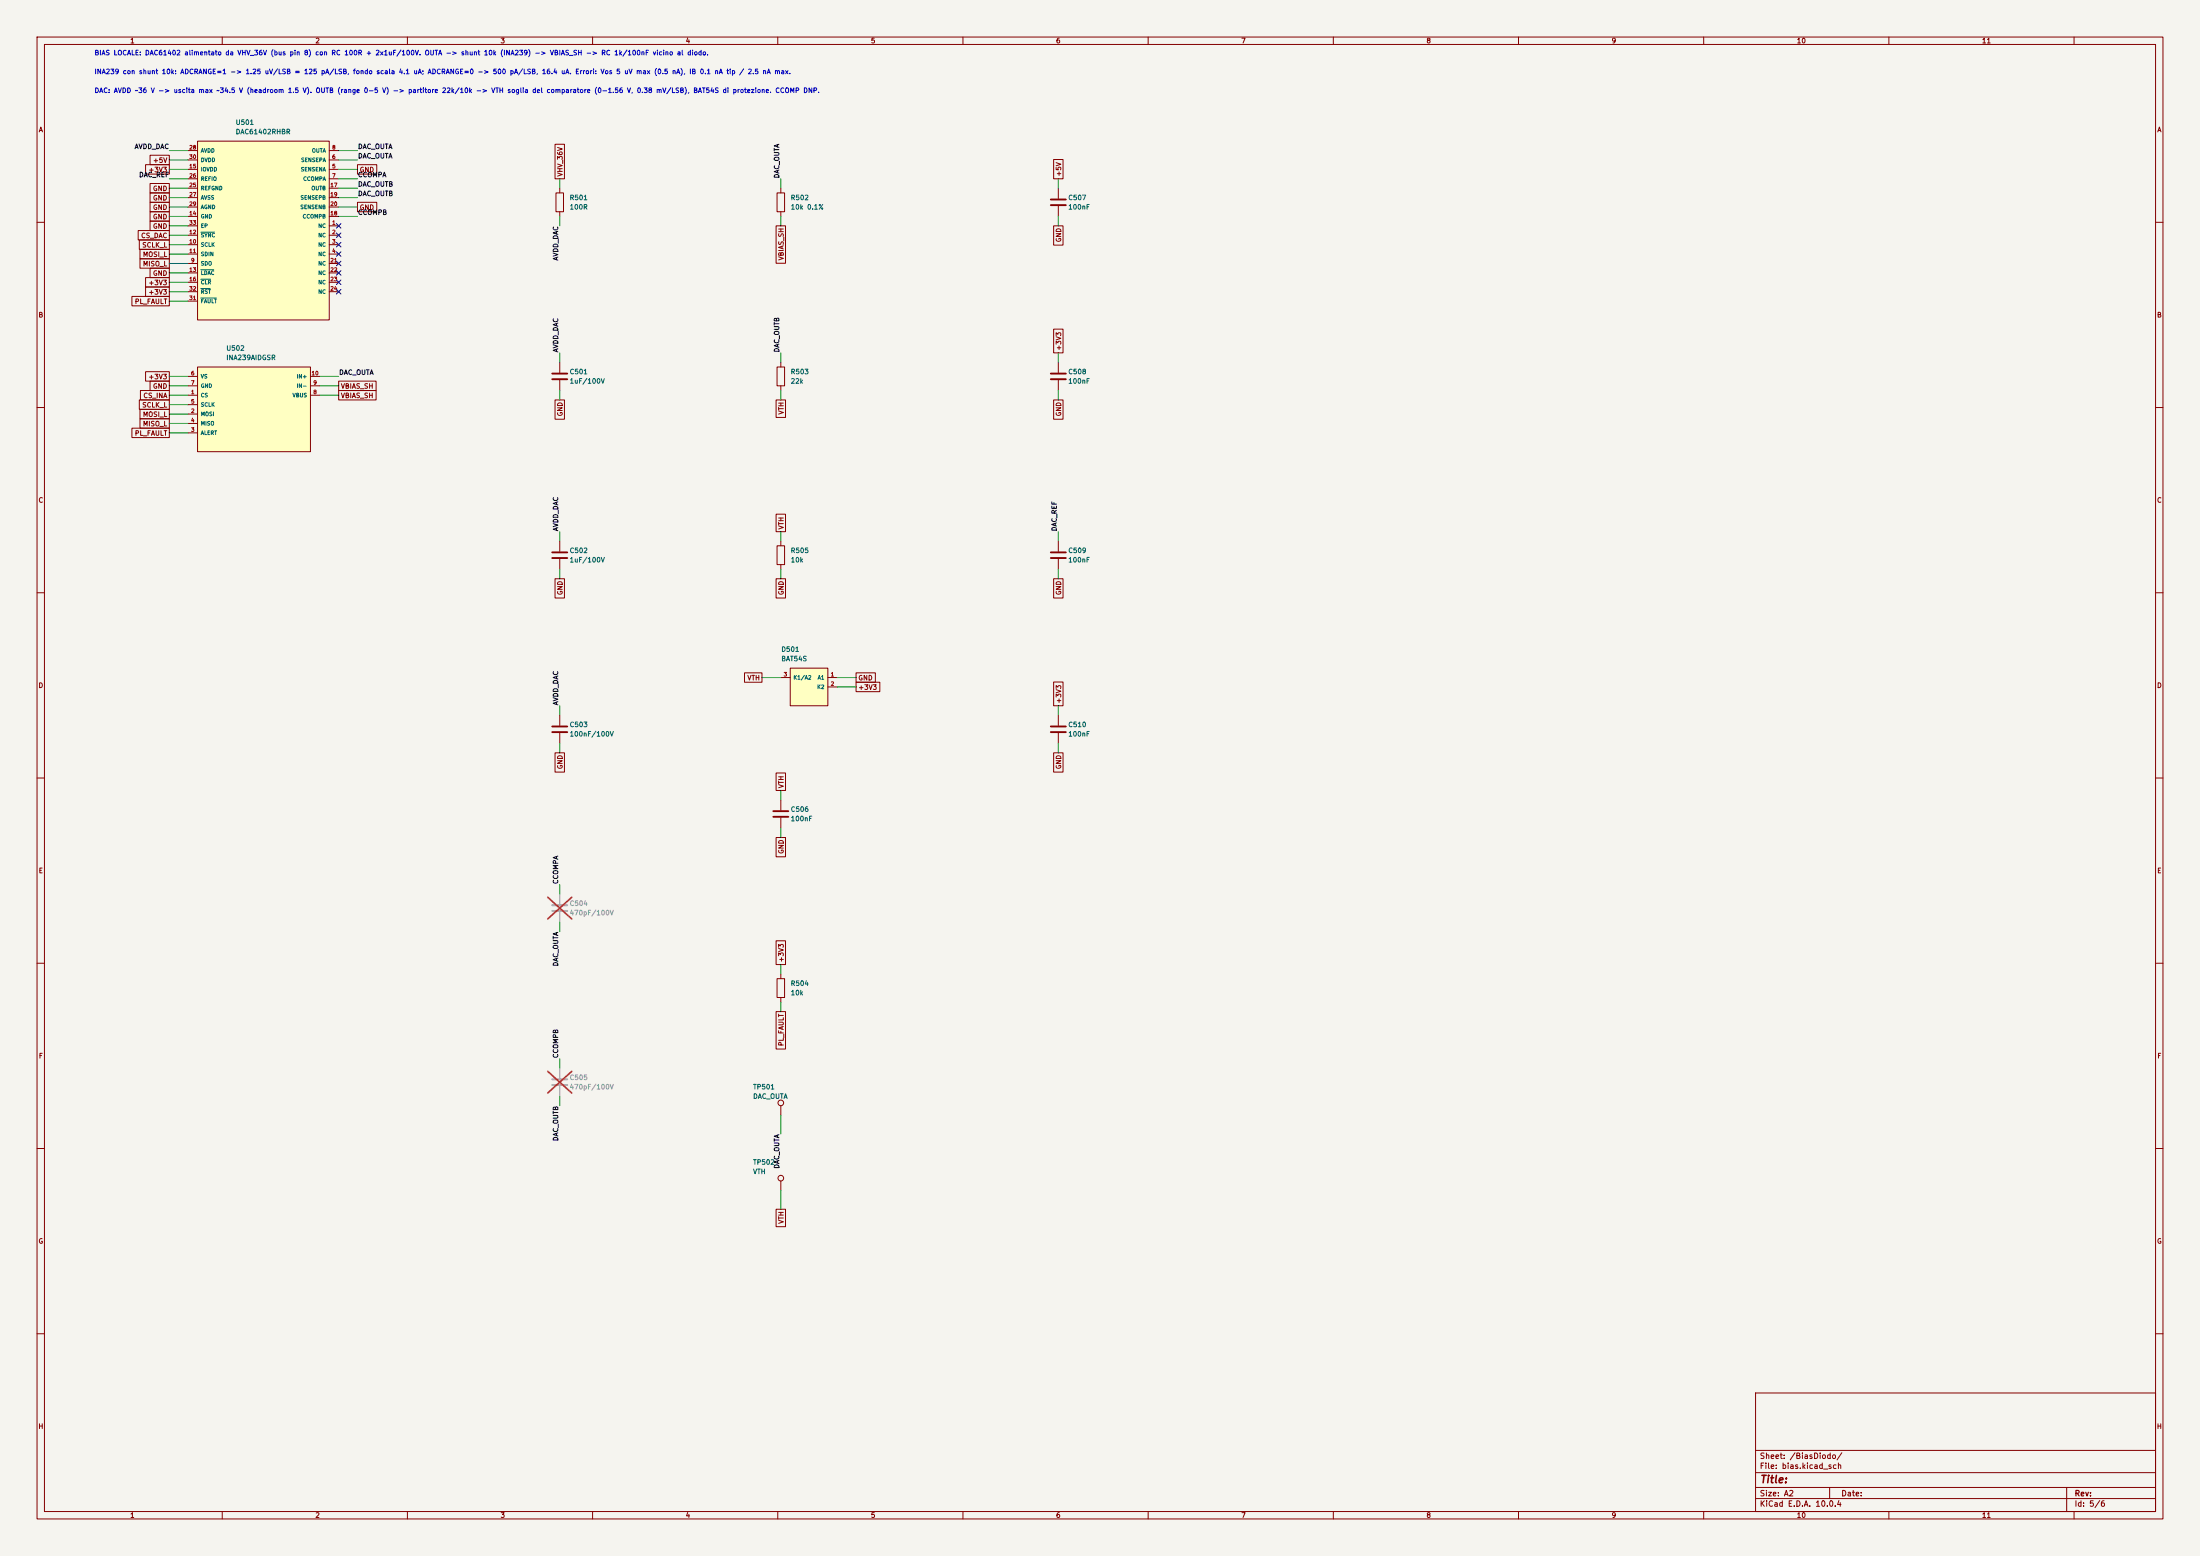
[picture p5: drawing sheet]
(kicad_sch (version 20260306) (generator "eeschema") (generator_version "10.0") (paper "A2") (lib_symbols (symbol "Device:R"
  (pin_numbers (hide yes))
  (pin_names
   (offset 0))
  (exclude_from_sim no)
  (in_bom yes)
  (on_board yes)
  (in_pos_files yes)
  (duplicate_pin_numbers_are_jumpers no)
  (property "Reference" "R" (at 2.032 0 90) (show_name no) (do_not_autoplace no) (effects (font (size 1.27 1.27))))
  (property "Value" "R" (at 0 0 90) (show_name no) (do_not_autoplace no) (effects (font (size 1.27 1.27))))
  (property "Footprint" "" (at -1.778 0 90) (show_name no) (do_not_autoplace no) (hide yes) (effects (font (size 1.27 1.27))))
  (property "Datasheet" "" (at 0 0 0) (show_name no) (do_not_autoplace no) (hide yes) (effects (font (size 1.27 1.27))))
  (property "Description" "Resistor" (at 0 0 0) (show_name no) (do_not_autoplace no) (hide yes) (effects (font (size 1.27 1.27))))
  (symbol "R_0_1"
   (rectangle (start -1.016 -2.54) (end 1.016 2.54) (stroke (width 0.254) (type default)) (fill (type none))))
  (symbol "R_1_1"
   (pin passive line (at 0 3.81 270) (length 1.27) (name "" (effects (font (size 1.27 1.27)))) (number "1" (effects (font (size 1.27 1.27)))))
   (pin passive line (at 0 -3.81 90) (length 1.27) (name "" (effects (font (size 1.27 1.27)))) (number "2" (effects (font (size 1.27 1.27))))))
  (embedded_fonts no)) (symbol "Device:C"
  (pin_numbers (hide yes))
  (pin_names
   (offset 0.254))
  (exclude_from_sim no)
  (in_bom yes)
  (on_board yes)
  (in_pos_files yes)
  (duplicate_pin_numbers_are_jumpers no)
  (property "Reference" "C" (at 0.635 2.54 0) (show_name no) (do_not_autoplace no) (effects (font (size 1.27 1.27)) (justify left)))
  (property "Value" "100nF" (at 0.635 -2.54 0) (show_name no) (do_not_autoplace no) (effects (font (size 1.27 1.27)) (justify left)))
  (property "Footprint" "Capacitor_SMD:C_0805_2012Metric" (at 0.9652 -3.81 0) (show_name no) (do_not_autoplace no) (hide yes) (effects (font (size 1.27 1.27))))
  (property "Datasheet" "" (at 0 0 0) (show_name no) (do_not_autoplace no) (hide yes) (effects (font (size 1.27 1.27))))
  (property "Description" "100nF" (at 0 0 0) (show_name no) (do_not_autoplace no) (hide yes) (effects (font (size 1.27 1.27))))
  (symbol "C_0_1"
   (polyline (pts (xy -2.032 0.762) (xy 2.032 0.762)) (stroke (width 0.508) (type default)) (fill (type none)))
   (polyline (pts (xy -2.032 -0.762) (xy 2.032 -0.762)) (stroke (width 0.508) (type default)) (fill (type none))))
  (symbol "C_1_1"
   (pin passive line (at 0 3.81 270) (length 2.794) (name "" (effects (font (size 1.27 1.27)))) (number "1" (effects (font (size 1.27 1.27)))))
   (pin passive line (at 0 -3.81 90) (length 2.794) (name "" (effects (font (size 1.27 1.27)))) (number "2" (effects (font (size 1.27 1.27))))))
  (embedded_fonts no)) (symbol "PianoTest:DAC61402" (pin_names (offset 0.762)) (exclude_from_sim no) (in_bom yes) (on_board yes) (in_pos_files yes) (duplicate_pin_numbers_are_jumpers no) (property "Reference" "U" (at 0 25.40 0) (effects (font (size 1.27 1.27)))) (property "Value" "DAC61402" (at 0 -27.94 0) (effects (font (size 1.27 1.27)))) (property "Footprint" "" (at 0 0 0) (hide yes) (effects (font (size 1.27 1.27)))) (property "Datasheet" "" (at 0 0 0) (hide yes) (effects (font (size 1.27 1.27)))) (property "Description" "DAC61402 2 canali 12 bit alta tensione, VQFN-32" (at 0 0 0) (hide yes) (effects (font (size 1.27 1.27)))) (symbol "DAC61402_1_1" (rectangle (start -17.78 22.86) (end 17.78 -25.40) (stroke (width 0.254) (type default)) (fill (type background))) (pin passive line (at -20.32 20.32 0) (length 2.54) (name "AVDD" (effects (font (size 1.016 1.016)))) (number "28" (effects (font (size 1.016 1.016))))) (pin passive line (at -20.32 17.78 0) (length 2.54) (name "DVDD" (effects (font (size 1.016 1.016)))) (number "30" (effects (font (size 1.016 1.016))))) (pin passive line (at -20.32 15.24 0) (length 2.54) (name "IOVDD" (effects (font (size 1.016 1.016)))) (number "15" (effects (font (size 1.016 1.016))))) (pin passive line (at -20.32 12.70 0) (length 2.54) (name "REFIO" (effects (font (size 1.016 1.016)))) (number "26" (effects (font (size 1.016 1.016))))) (pin passive line (at -20.32 10.16 0) (length 2.54) (name "REFGND" (effects (font (size 1.016 1.016)))) (number "25" (effects (font (size 1.016 1.016))))) (pin passive line (at -20.32 7.62 0) (length 2.54) (name "AVSS" (effects (font (size 1.016 1.016)))) (number "27" (effects (font (size 1.016 1.016))))) (pin passive line (at -20.32 5.08 0) (length 2.54) (name "AGND" (effects (font (size 1.016 1.016)))) (number "29" (effects (font (size 1.016 1.016))))) (pin passive line (at -20.32 2.54 0) (length 2.54) (name "GND" (effects (font (size 1.016 1.016)))) (number "14" (effects (font (size 1.016 1.016))))) (pin passive line (at -20.32 0.00 0) (length 2.54) (name "EP" (effects (font (size 1.016 1.016)))) (number "33" (effects (font (size 1.016 1.016))))) (pin passive line (at -20.32 -2.54 0) (length 2.54) (name "~{SYNC}" (effects (font (size 1.016 1.016)))) (number "12" (effects (font (size 1.016 1.016))))) (pin passive line (at -20.32 -5.08 0) (length 2.54) (name "SCLK" (effects (font (size 1.016 1.016)))) (number "10" (effects (font (size 1.016 1.016))))) (pin passive line (at -20.32 -7.62 0) (length 2.54) (name "SDIN" (effects (font (size 1.016 1.016)))) (number "11" (effects (font (size 1.016 1.016))))) (pin passive line (at -20.32 -10.16 0) (length 2.54) (name "SDO" (effects (font (size 1.016 1.016)))) (number "9" (effects (font (size 1.016 1.016))))) (pin passive line (at -20.32 -12.70 0) (length 2.54) (name "~{LDAC}" (effects (font (size 1.016 1.016)))) (number "13" (effects (font (size 1.016 1.016))))) (pin passive line (at -20.32 -15.24 0) (length 2.54) (name "~{CLR}" (effects (font (size 1.016 1.016)))) (number "16" (effects (font (size 1.016 1.016))))) (pin passive line (at -20.32 -17.78 0) (length 2.54) (name "~{RST}" (effects (font (size 1.016 1.016)))) (number "32" (effects (font (size 1.016 1.016))))) (pin passive line (at -20.32 -20.32 0) (length 2.54) (name "~{FAULT}" (effects (font (size 1.016 1.016)))) (number "31" (effects (font (size 1.016 1.016))))) (pin passive line (at 20.32 20.32 180) (length 2.54) (name "OUTA" (effects (font (size 1.016 1.016)))) (number "8" (effects (font (size 1.016 1.016))))) (pin passive line (at 20.32 17.78 180) (length 2.54) (name "SENSEPA" (effects (font (size 1.016 1.016)))) (number "6" (effects (font (size 1.016 1.016))))) (pin passive line (at 20.32 15.24 180) (length 2.54) (name "SENSENA" (effects (font (size 1.016 1.016)))) (number "5" (effects (font (size 1.016 1.016))))) (pin passive line (at 20.32 12.70 180) (length 2.54) (name "CCOMPA" (effects (font (size 1.016 1.016)))) (number "7" (effects (font (size 1.016 1.016))))) (pin passive line (at 20.32 10.16 180) (length 2.54) (name "OUTB" (effects (font (size 1.016 1.016)))) (number "17" (effects (font (size 1.016 1.016))))) (pin passive line (at 20.32 7.62 180) (length 2.54) (name "SENSEPB" (effects (font (size 1.016 1.016)))) (number "19" (effects (font (size 1.016 1.016))))) (pin passive line (at 20.32 5.08 180) (length 2.54) (name "SENSENB" (effects (font (size 1.016 1.016)))) (number "20" (effects (font (size 1.016 1.016))))) (pin passive line (at 20.32 2.54 180) (length 2.54) (name "CCOMPB" (effects (font (size 1.016 1.016)))) (number "18" (effects (font (size 1.016 1.016))))) (pin passive line (at 20.32 0.00 180) (length 2.54) (name "NC" (effects (font (size 1.016 1.016)))) (number "1" (effects (font (size 1.016 1.016))))) (pin passive line (at 20.32 -2.54 180) (length 2.54) (name "NC" (effects (font (size 1.016 1.016)))) (number "2" (effects (font (size 1.016 1.016))))) (pin passive line (at 20.32 -5.08 180) (length 2.54) (name "NC" (effects (font (size 1.016 1.016)))) (number "3" (effects (font (size 1.016 1.016))))) (pin passive line (at 20.32 -7.62 180) (length 2.54) (name "NC" (effects (font (size 1.016 1.016)))) (number "4" (effects (font (size 1.016 1.016))))) (pin passive line (at 20.32 -10.16 180) (length 2.54) (name "NC" (effects (font (size 1.016 1.016)))) (number "21" (effects (font (size 1.016 1.016))))) (pin passive line (at 20.32 -12.70 180) (length 2.54) (name "NC" (effects (font (size 1.016 1.016)))) (number "22" (effects (font (size 1.016 1.016))))) (pin passive line (at 20.32 -15.24 180) (length 2.54) (name "NC" (effects (font (size 1.016 1.016)))) (number "23" (effects (font (size 1.016 1.016))))) (pin passive line (at 20.32 -17.78 180) (length 2.54) (name "NC" (effects (font (size 1.016 1.016)))) (number "24" (effects (font (size 1.016 1.016))))) ) (embedded_fonts no)) (symbol "PianoTest:INA239" (pin_names (offset 0.762)) (exclude_from_sim no) (in_bom yes) (on_board yes) (in_pos_files yes) (duplicate_pin_numbers_are_jumpers no) (property "Reference" "U" (at 0 12.70 0) (effects (font (size 1.27 1.27)))) (property "Value" "INA239" (at 0 -15.24 0) (effects (font (size 1.27 1.27)))) (property "Footprint" "" (at 0 0 0) (hide yes) (effects (font (size 1.27 1.27)))) (property "Datasheet" "" (at 0 0 0) (hide yes) (effects (font (size 1.27 1.27)))) (property "Description" "INA239 monitor 85 V SPI, VSSOP-10" (at 0 0 0) (hide yes) (effects (font (size 1.27 1.27)))) (symbol "INA239_1_1" (rectangle (start -15.24 10.16) (end 15.24 -12.70) (stroke (width 0.254) (type default)) (fill (type background))) (pin passive line (at -17.78 7.62 0) (length 2.54) (name "VS" (effects (font (size 1.016 1.016)))) (number "6" (effects (font (size 1.016 1.016))))) (pin passive line (at -17.78 5.08 0) (length 2.54) (name "GND" (effects (font (size 1.016 1.016)))) (number "7" (effects (font (size 1.016 1.016))))) (pin passive line (at -17.78 2.54 0) (length 2.54) (name "CS" (effects (font (size 1.016 1.016)))) (number "1" (effects (font (size 1.016 1.016))))) (pin passive line (at -17.78 0.00 0) (length 2.54) (name "SCLK" (effects (font (size 1.016 1.016)))) (number "5" (effects (font (size 1.016 1.016))))) (pin passive line (at -17.78 -2.54 0) (length 2.54) (name "MOSI" (effects (font (size 1.016 1.016)))) (number "2" (effects (font (size 1.016 1.016))))) (pin passive line (at -17.78 -5.08 0) (length 2.54) (name "MISO" (effects (font (size 1.016 1.016)))) (number "4" (effects (font (size 1.016 1.016))))) (pin passive line (at -17.78 -7.62 0) (length 2.54) (name "ALERT" (effects (font (size 1.016 1.016)))) (number "3" (effects (font (size 1.016 1.016))))) (pin passive line (at 17.78 7.62 180) (length 2.54) (name "IN+" (effects (font (size 1.016 1.016)))) (number "10" (effects (font (size 1.016 1.016))))) (pin passive line (at 17.78 5.08 180) (length 2.54) (name "IN-" (effects (font (size 1.016 1.016)))) (number "9" (effects (font (size 1.016 1.016))))) (pin passive line (at 17.78 2.54 180) (length 2.54) (name "VBUS" (effects (font (size 1.016 1.016)))) (number "8" (effects (font (size 1.016 1.016))))) ) (embedded_fonts no)) (symbol "PianoTest:BAT54S" (pin_names (offset 0.762)) (exclude_from_sim no) (in_bom yes) (on_board yes) (in_pos_files yes) (duplicate_pin_numbers_are_jumpers no) (property "Reference" "U" (at 0 6.35 0) (effects (font (size 1.27 1.27)))) (property "Value" "BAT54S" (at 0 -8.89 0) (effects (font (size 1.27 1.27)))) (property "Footprint" "" (at 0 0 0) (hide yes) (effects (font (size 1.27 1.27)))) (property "Datasheet" "" (at 0 0 0) (hide yes) (effects (font (size 1.27 1.27)))) (property "Description" "BAT54S doppio Schottky in serie, SOT-23" (at 0 0 0) (hide yes) (effects (font (size 1.27 1.27)))) (symbol "BAT54S_1_1" (rectangle (start -5.08 3.81) (end 5.08 -6.35) (stroke (width 0.254) (type default)) (fill (type background))) (pin passive line (at -7.62 1.27 0) (length 2.54) (name "K1/A2" (effects (font (size 1.016 1.016)))) (number "3" (effects (font (size 1.016 1.016))))) (pin passive line (at 7.62 1.27 180) (length 2.54) (name "A1" (effects (font (size 1.016 1.016)))) (number "1" (effects (font (size 1.016 1.016))))) (pin passive line (at 7.62 -1.27 180) (length 2.54) (name "K2" (effects (font (size 1.016 1.016)))) (number "2" (effects (font (size 1.016 1.016))))) ) (embedded_fonts no)) (symbol "Connector:TestPoint"
  (pin_numbers (hide yes))
  (pin_names
   (offset 0.762) (hide yes))
  (exclude_from_sim no)
  (in_bom yes)
  (on_board yes)
  (in_pos_files yes)
  (duplicate_pin_numbers_are_jumpers no)
  (property "Reference" "TP" (at 0 6.858 0) (show_name no) (do_not_autoplace no) (effects (font (size 1.27 1.27))))
  (property "Value" "TestPoint" (at 0 5.08 0) (show_name no) (do_not_autoplace no) (effects (font (size 1.27 1.27))))
  (property "Footprint" "" (at 5.08 0 0) (show_name no) (do_not_autoplace no) (hide yes) (effects (font (size 1.27 1.27))))
  (property "Datasheet" "" (at 5.08 0 0) (show_name no) (do_not_autoplace no) (hide yes) (effects (font (size 1.27 1.27))))
  (property "Description" "test point" (at 0 0 0) (show_name no) (do_not_autoplace no) (hide yes) (effects (font (size 1.27 1.27))))
  (symbol "TestPoint_0_1"
   (circle (center 0 3.302) (radius 0.762) (stroke (width 0) (type default)) (fill (type none))))
  (symbol "TestPoint_1_1"
   (pin passive line (at 0 0 90) (length 2.54) (name "1" (effects (font (size 1.27 1.27)))) (number "1" (effects (font (size 1.27 1.27))))))
  (embedded_fonts no))) (text "BIAS LOCALE: DAC61402 alimentato da VHV_36V (bus pin 8) con RC 100R + 2x1uF/100V. OUTA -> shunt 10k (INA239) -> VBIAS_SH -> RC 1k/100nF vicino al diodo." (exclude_from_sim no) (at 25.40 15.24 0) (effects (font (size 1.27 1.27)) (justify left bottom))) (text "INA239 con shunt 10k: ADCRANGE=1 -> 1.25 uV/LSB = 125 pA/LSB, fondo scala 4.1 uA; ADCRANGE=0 -> 500 pA/LSB, 16.4 uA. Errori: Vos 5 uV max (0.5 nA), IB 0.1 nA tip / 2.5 nA max." (exclude_from_sim no) (at 25.40 20.32 0) (effects (font (size 1.27 1.27)) (justify left bottom))) (text "DAC: AVDD ~36 V -> uscita max ~34.5 V (headroom 1.5 V). OUTB (range 0-5 V) -> partitore 22k/10k -> VTH soglia del comparatore (0-1.56 V, 0.38 mV/LSB), BAT54S di protezione. CCOMP DNP." (exclude_from_sim no) (at 25.40 25.40 0) (effects (font (size 1.27 1.27)) (justify left bottom))) (wire (pts (xy 50.80 40.64) (xy 45.72 40.64)) (stroke (width 0) (type default))) (label "AVDD_DAC" (at 45.72 40.64 180) (effects (font (size 1.27 1.27)) (justify right bottom))) (wire (pts (xy 50.80 43.18) (xy 45.72 43.18)) (stroke (width 0) (type default))) (global_label "+5V" (shape passive) (at 45.72 43.18 180) (fields_autoplaced yes) (effects (font (size 1.27 1.27)) (justify right))) (wire (pts (xy 50.80 45.72) (xy 45.72 45.72)) (stroke (width 0) (type default))) (global_label "+3V3" (shape passive) (at 45.72 45.72 180) (fields_autoplaced yes) (effects (font (size 1.27 1.27)) (justify right))) (wire (pts (xy 50.80 48.26) (xy 45.72 48.26)) (stroke (width 0) (type default))) (label "DAC_REF" (at 45.72 48.26 180) (effects (font (size 1.27 1.27)) (justify right bottom))) (wire (pts (xy 50.80 50.80) (xy 45.72 50.80)) (stroke (width 0) (type default))) (global_label "GND" (shape passive) (at 45.72 50.80 180) (fields_autoplaced yes) (effects (font (size 1.27 1.27)) (justify right))) (wire (pts (xy 50.80 53.34) (xy 45.72 53.34)) (stroke (width 0) (type default))) (global_label "GND" (shape passive) (at 45.72 53.34 180) (fields_autoplaced yes) (effects (font (size 1.27 1.27)) (justify right))) (wire (pts (xy 50.80 55.88) (xy 45.72 55.88)) (stroke (width 0) (type default))) (global_label "GND" (shape passive) (at 45.72 55.88 180) (fields_autoplaced yes) (effects (font (size 1.27 1.27)) (justify right))) (wire (pts (xy 50.80 58.42) (xy 45.72 58.42)) (stroke (width 0) (type default))) (global_label "GND" (shape passive) (at 45.72 58.42 180) (fields_autoplaced yes) (effects (font (size 1.27 1.27)) (justify right))) (wire (pts (xy 50.80 60.96) (xy 45.72 60.96)) (stroke (width 0) (type default))) (global_label "GND" (shape passive) (at 45.72 60.96 180) (fields_autoplaced yes) (effects (font (size 1.27 1.27)) (justify right))) (wire (pts (xy 50.80 63.50) (xy 45.72 63.50)) (stroke (width 0) (type default))) (global_label "CS_DAC" (shape passive) (at 45.72 63.50 180) (fields_autoplaced yes) (effects (font (size 1.27 1.27)) (justify right))) (wire (pts (xy 50.80 66.04) (xy 45.72 66.04)) (stroke (width 0) (type default))) (global_label "SCLK_L" (shape passive) (at 45.72 66.04 180) (fields_autoplaced yes) (effects (font (size 1.27 1.27)) (justify right))) (wire (pts (xy 50.80 68.58) (xy 45.72 68.58)) (stroke (width 0) (type default))) (global_label "MOSI_L" (shape passive) (at 45.72 68.58 180) (fields_autoplaced yes) (effects (font (size 1.27 1.27)) (justify right))) (wire (pts (xy 50.80 71.12) (xy 45.72 71.12)) (stroke (width 0) (type default))) (global_label "MISO_L" (shape passive) (at 45.72 71.12 180) (fields_autoplaced yes) (effects (font (size 1.27 1.27)) (justify right))) (wire (pts (xy 50.80 73.66) (xy 45.72 73.66)) (stroke (width 0) (type default))) (global_label "GND" (shape passive) (at 45.72 73.66 180) (fields_autoplaced yes) (effects (font (size 1.27 1.27)) (justify right))) (wire (pts (xy 50.80 76.20) (xy 45.72 76.20)) (stroke (width 0) (type default))) (global_label "+3V3" (shape passive) (at 45.72 76.20 180) (fields_autoplaced yes) (effects (font (size 1.27 1.27)) (justify right))) (wire (pts (xy 50.80 78.74) (xy 45.72 78.74)) (stroke (width 0) (type default))) (global_label "+3V3" (shape passive) (at 45.72 78.74 180) (fields_autoplaced yes) (effects (font (size 1.27 1.27)) (justify right))) (wire (pts (xy 50.80 81.28) (xy 45.72 81.28)) (stroke (width 0) (type default))) (global_label "PL_FAULT" (shape passive) (at 45.72 81.28 180) (fields_autoplaced yes) (effects (font (size 1.27 1.27)) (justify right))) (wire (pts (xy 91.44 40.64) (xy 96.52 40.64)) (stroke (width 0) (type default))) (label "DAC_OUTA" (at 96.52 40.64 0) (effects (font (size 1.27 1.27)) (justify left bottom))) (wire (pts (xy 91.44 43.18) (xy 96.52 43.18)) (stroke (width 0) (type default))) (label "DAC_OUTA" (at 96.52 43.18 0) (effects (font (size 1.27 1.27)) (justify left bottom))) (wire (pts (xy 91.44 45.72) (xy 96.52 45.72)) (stroke (width 0) (type default))) (global_label "GND" (shape passive) (at 96.52 45.72 0) (fields_autoplaced yes) (effects (font (size 1.27 1.27)) (justify left))) (wire (pts (xy 91.44 48.26) (xy 96.52 48.26)) (stroke (width 0) (type default))) (label "CCOMPA" (at 96.52 48.26 0) (effects (font (size 1.27 1.27)) (justify left bottom))) (wire (pts (xy 91.44 50.80) (xy 96.52 50.80)) (stroke (width 0) (type default))) (label "DAC_OUTB" (at 96.52 50.80 0) (effects (font (size 1.27 1.27)) (justify left bottom))) (wire (pts (xy 91.44 53.34) (xy 96.52 53.34)) (stroke (width 0) (type default))) (label "DAC_OUTB" (at 96.52 53.34 0) (effects (font (size 1.27 1.27)) (justify left bottom))) (wire (pts (xy 91.44 55.88) (xy 96.52 55.88)) (stroke (width 0) (type default))) (global_label "GND" (shape passive) (at 96.52 55.88 0) (fields_autoplaced yes) (effects (font (size 1.27 1.27)) (justify left))) (wire (pts (xy 91.44 58.42) (xy 96.52 58.42)) (stroke (width 0) (type default))) (label "CCOMPB" (at 96.52 58.42 0) (effects (font (size 1.27 1.27)) (justify left bottom))) (no_connect (at 91.44 60.96)) (no_connect (at 91.44 63.50)) (no_connect (at 91.44 66.04)) (no_connect (at 91.44 68.58)) (no_connect (at 91.44 71.12)) (no_connect (at 91.44 73.66)) (no_connect (at 91.44 76.20)) (no_connect (at 91.44 78.74)) (symbol (lib_id "PianoTest:DAC61402") (at 71.12 60.96 0) (unit 1) (body_style 1) (exclude_from_sim no) (in_bom yes) (on_board yes) (in_pos_files yes) (dnp no) (property "Reference" "U501" (at 63.50 33.02 0) (effects (font (size 1.27 1.27)) (justify left))) (property "Value" "DAC61402RHBR" (at 63.50 35.56 0) (effects (font (size 1.27 1.27)) (justify left))) (property "Footprint" "MIKILAB_DAC61402RHBR:VQFN32_RHB_TEX" (at 71.12 60.96 0) (hide yes) (effects (font (size 1.27 1.27)))) (property "Datasheet" "" (at 71.12 60.96 0) (hide yes) (effects (font (size 1.27 1.27)))) (property "Description" "" (at 71.12 60.96 0) (hide yes) (effects (font (size 1.27 1.27)))) (property "MPN" "DAC61402RHBR" (at 71.12 60.96 0) (hide yes) (effects (font (size 1.27 1.27)))) (pin "28") (pin "30") (pin "15") (pin "26") (pin "25") (pin "27") (pin "29") (pin "14") (pin "33") (pin "12") (pin "10") (pin "11") (pin "9") (pin "13") (pin "16") (pin "32") (pin "31") (pin "8") (pin "6") (pin "5") (pin "7") (pin "17") (pin "19") (pin "20") (pin "18") (pin "1") (pin "2") (pin "3") (pin "4") (pin "21") (pin "22") (pin "23") (pin "24")) (wire (pts (xy 50.80 101.60) (xy 45.72 101.60)) (stroke (width 0) (type default))) (global_label "+3V3" (shape passive) (at 45.72 101.60 180) (fields_autoplaced yes) (effects (font (size 1.27 1.27)) (justify right))) (wire (pts (xy 50.80 104.14) (xy 45.72 104.14)) (stroke (width 0) (type default))) (global_label "GND" (shape passive) (at 45.72 104.14 180) (fields_autoplaced yes) (effects (font (size 1.27 1.27)) (justify right))) (wire (pts (xy 50.80 106.68) (xy 45.72 106.68)) (stroke (width 0) (type default))) (global_label "CS_INA" (shape passive) (at 45.72 106.68 180) (fields_autoplaced yes) (effects (font (size 1.27 1.27)) (justify right))) (wire (pts (xy 50.80 109.22) (xy 45.72 109.22)) (stroke (width 0) (type default))) (global_label "SCLK_L" (shape passive) (at 45.72 109.22 180) (fields_autoplaced yes) (effects (font (size 1.27 1.27)) (justify right))) (wire (pts (xy 50.80 111.76) (xy 45.72 111.76)) (stroke (width 0) (type default))) (global_label "MOSI_L" (shape passive) (at 45.72 111.76 180) (fields_autoplaced yes) (effects (font (size 1.27 1.27)) (justify right))) (wire (pts (xy 50.80 114.30) (xy 45.72 114.30)) (stroke (width 0) (type default))) (global_label "MISO_L" (shape passive) (at 45.72 114.30 180) (fields_autoplaced yes) (effects (font (size 1.27 1.27)) (justify right))) (wire (pts (xy 50.80 116.84) (xy 45.72 116.84)) (stroke (width 0) (type default))) (global_label "PL_FAULT" (shape passive) (at 45.72 116.84 180) (fields_autoplaced yes) (effects (font (size 1.27 1.27)) (justify right))) (wire (pts (xy 86.36 101.60) (xy 91.44 101.60)) (stroke (width 0) (type default))) (label "DAC_OUTA" (at 91.44 101.60 0) (effects (font (size 1.27 1.27)) (justify left bottom))) (wire (pts (xy 86.36 104.14) (xy 91.44 104.14)) (stroke (width 0) (type default))) (global_label "VBIAS_SH" (shape passive) (at 91.44 104.14 0) (fields_autoplaced yes) (effects (font (size 1.27 1.27)) (justify left))) (wire (pts (xy 86.36 106.68) (xy 91.44 106.68)) (stroke (width 0) (type default))) (global_label "VBIAS_SH" (shape passive) (at 91.44 106.68 0) (fields_autoplaced yes) (effects (font (size 1.27 1.27)) (justify left))) (symbol (lib_id "PianoTest:INA239") (at 68.58 109.22 0) (unit 1) (body_style 1) (exclude_from_sim no) (in_bom yes) (on_board yes) (in_pos_files yes) (dnp no) (property "Reference" "U502" (at 60.96 93.98 0) (effects (font (size 1.27 1.27)) (justify left))) (property "Value" "INA239AIDGSR" (at 60.96 96.52 0) (effects (font (size 1.27 1.27)) (justify left))) (property "Footprint" "MIKILAB_INA239AIDGSR:VSSOP_9AIDGST_TEX" (at 68.58 109.22 0) (hide yes) (effects (font (size 1.27 1.27)))) (property "Datasheet" "" (at 68.58 109.22 0) (hide yes) (effects (font (size 1.27 1.27)))) (property "Description" "" (at 68.58 109.22 0) (hide yes) (effects (font (size 1.27 1.27)))) (property "MPN" "INA239AIDGSR" (at 68.58 109.22 0) (hide yes) (effects (font (size 1.27 1.27)))) (pin "6") (pin "7") (pin "1") (pin "5") (pin "2") (pin "4") (pin "3") (pin "10") (pin "9") (pin "8")) (wire (pts (xy 151.13 50.80) (xy 151.13 48.26)) (stroke (width 0) (type default))) (global_label "VHV_36V" (shape passive) (at 151.13 48.26 90) (fields_autoplaced yes) (effects (font (size 1.27 1.27)) (justify left))) (wire (pts (xy 151.13 58.42) (xy 151.13 60.96)) (stroke (width 0) (type default))) (label "AVDD_DAC" (at 151.13 60.96 270) (effects (font (size 1.27 1.27)) (justify right bottom))) (symbol (lib_id "Device:R") (at 151.13 54.61 0) (unit 1) (body_style 1) (exclude_from_sim no) (in_bom yes) (on_board yes) (in_pos_files yes) (dnp no) (property "Reference" "R501" (at 153.67 53.34 0) (effects (font (size 1.27 1.27)) (justify left))) (property "Value" "100R" (at 153.67 55.88 0) (effects (font (size 1.27 1.27)) (justify left))) (property "Footprint" "Resistor_SMD:R_0805_2012Metric" (at 151.13 54.61 0) (hide yes) (effects (font (size 1.27 1.27)))) (property "Datasheet" "" (at 151.13 54.61 0) (hide yes) (effects (font (size 1.27 1.27)))) (property "Description" "" (at 151.13 54.61 0) (hide yes) (effects (font (size 1.27 1.27)))) (pin "1") (pin "2")) (wire (pts (xy 151.13 97.79) (xy 151.13 95.25)) (stroke (width 0) (type default))) (label "AVDD_DAC" (at 151.13 95.25 90) (effects (font (size 1.27 1.27)) (justify left bottom))) (wire (pts (xy 151.13 105.41) (xy 151.13 107.95)) (stroke (width 0) (type default))) (global_label "GND" (shape passive) (at 151.13 107.95 270) (fields_autoplaced yes) (effects (font (size 1.27 1.27)) (justify right))) (symbol (lib_id "Device:C") (at 151.13 101.60 0) (unit 1) (body_style 1) (exclude_from_sim no) (in_bom yes) (on_board yes) (in_pos_files yes) (dnp no) (property "Reference" "C501" (at 153.67 100.33 0) (effects (font (size 1.27 1.27)) (justify left))) (property "Value" "1uF/100V" (at 153.67 102.87 0) (effects (font (size 1.27 1.27)) (justify left))) (property "Footprint" "Capacitor_SMD:C_1206_3216Metric" (at 151.13 101.60 0) (hide yes) (effects (font (size 1.27 1.27)))) (property "Datasheet" "" (at 151.13 101.60 0) (hide yes) (effects (font (size 1.27 1.27)))) (property "Description" "" (at 151.13 101.60 0) (hide yes) (effects (font (size 1.27 1.27)))) (pin "1") (pin "2")) (wire (pts (xy 151.13 146.05) (xy 151.13 143.51)) (stroke (width 0) (type default))) (label "AVDD_DAC" (at 151.13 143.51 90) (effects (font (size 1.27 1.27)) (justify left bottom))) (wire (pts (xy 151.13 153.67) (xy 151.13 156.21)) (stroke (width 0) (type default))) (global_label "GND" (shape passive) (at 151.13 156.21 270) (fields_autoplaced yes) (effects (font (size 1.27 1.27)) (justify right))) (symbol (lib_id "Device:C") (at 151.13 149.86 0) (unit 1) (body_style 1) (exclude_from_sim no) (in_bom yes) (on_board yes) (in_pos_files yes) (dnp no) (property "Reference" "C502" (at 153.67 148.59 0) (effects (font (size 1.27 1.27)) (justify left))) (property "Value" "1uF/100V" (at 153.67 151.13 0) (effects (font (size 1.27 1.27)) (justify left))) (property "Footprint" "Capacitor_SMD:C_1206_3216Metric" (at 151.13 149.86 0) (hide yes) (effects (font (size 1.27 1.27)))) (property "Datasheet" "" (at 151.13 149.86 0) (hide yes) (effects (font (size 1.27 1.27)))) (property "Description" "" (at 151.13 149.86 0) (hide yes) (effects (font (size 1.27 1.27)))) (pin "1") (pin "2")) (wire (pts (xy 151.13 193.04) (xy 151.13 190.50)) (stroke (width 0) (type default))) (label "AVDD_DAC" (at 151.13 190.50 90) (effects (font (size 1.27 1.27)) (justify left bottom))) (wire (pts (xy 151.13 200.66) (xy 151.13 203.20)) (stroke (width 0) (type default))) (global_label "GND" (shape passive) (at 151.13 203.20 270) (fields_autoplaced yes) (effects (font (size 1.27 1.27)) (justify right))) (symbol (lib_id "Device:C") (at 151.13 196.85 0) (unit 1) (body_style 1) (exclude_from_sim no) (in_bom yes) (on_board yes) (in_pos_files yes) (dnp no) (property "Reference" "C503" (at 153.67 195.58 0) (effects (font (size 1.27 1.27)) (justify left))) (property "Value" "100nF/100V" (at 153.67 198.12 0) (effects (font (size 1.27 1.27)) (justify left))) (property "Footprint" "Capacitor_SMD:C_1206_3216Metric" (at 151.13 196.85 0) (hide yes) (effects (font (size 1.27 1.27)))) (property "Datasheet" "" (at 151.13 196.85 0) (hide yes) (effects (font (size 1.27 1.27)))) (property "Description" "" (at 151.13 196.85 0) (hide yes) (effects (font (size 1.27 1.27)))) (pin "1") (pin "2")) (wire (pts (xy 151.13 241.30) (xy 151.13 238.76)) (stroke (width 0) (type default))) (label "CCOMPA" (at 151.13 238.76 90) (effects (font (size 1.27 1.27)) (justify left bottom))) (wire (pts (xy 151.13 248.92) (xy 151.13 251.46)) (stroke (width 0) (type default))) (label "DAC_OUTA" (at 151.13 251.46 270) (effects (font (size 1.27 1.27)) (justify right bottom))) (symbol (lib_id "Device:C") (at 151.13 245.11 0) (unit 1) (body_style 1) (exclude_from_sim no) (in_bom yes) (on_board yes) (in_pos_files yes) (dnp yes) (property "Reference" "C504" (at 153.67 243.84 0) (effects (font (size 1.27 1.27)) (justify left))) (property "Value" "470pF/100V" (at 153.67 246.38 0) (effects (font (size 1.27 1.27)) (justify left))) (property "Footprint" "Capacitor_SMD:C_1206_3216Metric" (at 151.13 245.11 0) (hide yes) (effects (font (size 1.27 1.27)))) (property "Datasheet" "" (at 151.13 245.11 0) (hide yes) (effects (font (size 1.27 1.27)))) (property "Description" "" (at 151.13 245.11 0) (hide yes) (effects (font (size 1.27 1.27)))) (pin "1") (pin "2")) (wire (pts (xy 151.13 288.29) (xy 151.13 285.75)) (stroke (width 0) (type default))) (label "CCOMPB" (at 151.13 285.75 90) (effects (font (size 1.27 1.27)) (justify left bottom))) (wire (pts (xy 151.13 295.91) (xy 151.13 298.45)) (stroke (width 0) (type default))) (label "DAC_OUTB" (at 151.13 298.45 270) (effects (font (size 1.27 1.27)) (justify right bottom))) (symbol (lib_id "Device:C") (at 151.13 292.10 0) (unit 1) (body_style 1) (exclude_from_sim no) (in_bom yes) (on_board yes) (in_pos_files yes) (dnp yes) (property "Reference" "C505" (at 153.67 290.83 0) (effects (font (size 1.27 1.27)) (justify left))) (property "Value" "470pF/100V" (at 153.67 293.37 0) (effects (font (size 1.27 1.27)) (justify left))) (property "Footprint" "Capacitor_SMD:C_1206_3216Metric" (at 151.13 292.10 0) (hide yes) (effects (font (size 1.27 1.27)))) (property "Datasheet" "" (at 151.13 292.10 0) (hide yes) (effects (font (size 1.27 1.27)))) (property "Description" "" (at 151.13 292.10 0) (hide yes) (effects (font (size 1.27 1.27)))) (pin "1") (pin "2")) (wire (pts (xy 210.82 50.80) (xy 210.82 48.26)) (stroke (width 0) (type default))) (label "DAC_OUTA" (at 210.82 48.26 90) (effects (font (size 1.27 1.27)) (justify left bottom))) (wire (pts (xy 210.82 58.42) (xy 210.82 60.96)) (stroke (width 0) (type default))) (global_label "VBIAS_SH" (shape passive) (at 210.82 60.96 270) (fields_autoplaced yes) (effects (font (size 1.27 1.27)) (justify right))) (symbol (lib_id "Device:R") (at 210.82 54.61 0) (unit 1) (body_style 1) (exclude_from_sim no) (in_bom yes) (on_board yes) (in_pos_files yes) (dnp no) (property "Reference" "R502" (at 213.36 53.34 0) (effects (font (size 1.27 1.27)) (justify left))) (property "Value" "10k 0.1%" (at 213.36 55.88 0) (effects (font (size 1.27 1.27)) (justify left))) (property "Footprint" "Resistor_SMD:R_0805_2012Metric" (at 210.82 54.61 0) (hide yes) (effects (font (size 1.27 1.27)))) (property "Datasheet" "" (at 210.82 54.61 0) (hide yes) (effects (font (size 1.27 1.27)))) (property "Description" "" (at 210.82 54.61 0) (hide yes) (effects (font (size 1.27 1.27)))) (property "MPN" "ERA-6ARB103V" (at 210.82 54.61 0) (hide yes) (effects (font (size 1.27 1.27)))) (pin "1") (pin "2")) (wire (pts (xy 210.82 97.79) (xy 210.82 95.25)) (stroke (width 0) (type default))) (label "DAC_OUTB" (at 210.82 95.25 90) (effects (font (size 1.27 1.27)) (justify left bottom))) (wire (pts (xy 210.82 105.41) (xy 210.82 107.95)) (stroke (width 0) (type default))) (global_label "VTH" (shape passive) (at 210.82 107.95 270) (fields_autoplaced yes) (effects (font (size 1.27 1.27)) (justify right))) (symbol (lib_id "Device:R") (at 210.82 101.60 0) (unit 1) (body_style 1) (exclude_from_sim no) (in_bom yes) (on_board yes) (in_pos_files yes) (dnp no) (property "Reference" "R503" (at 213.36 100.33 0) (effects (font (size 1.27 1.27)) (justify left))) (property "Value" "22k" (at 213.36 102.87 0) (effects (font (size 1.27 1.27)) (justify left))) (property "Footprint" "Resistor_SMD:R_0603_1608Metric" (at 210.82 101.60 0) (hide yes) (effects (font (size 1.27 1.27)))) (property "Datasheet" "" (at 210.82 101.60 0) (hide yes) (effects (font (size 1.27 1.27)))) (property "Description" "" (at 210.82 101.60 0) (hide yes) (effects (font (size 1.27 1.27)))) (pin "1") (pin "2")) (wire (pts (xy 210.82 146.05) (xy 210.82 143.51)) (stroke (width 0) (type default))) (global_label "VTH" (shape passive) (at 210.82 143.51 90) (fields_autoplaced yes) (effects (font (size 1.27 1.27)) (justify left))) (wire (pts (xy 210.82 153.67) (xy 210.82 156.21)) (stroke (width 0) (type default))) (global_label "GND" (shape passive) (at 210.82 156.21 270) (fields_autoplaced yes) (effects (font (size 1.27 1.27)) (justify right))) (symbol (lib_id "Device:R") (at 210.82 149.86 0) (unit 1) (body_style 1) (exclude_from_sim no) (in_bom yes) (on_board yes) (in_pos_files yes) (dnp no) (property "Reference" "R505" (at 213.36 148.59 0) (effects (font (size 1.27 1.27)) (justify left))) (property "Value" "10k" (at 213.36 151.13 0) (effects (font (size 1.27 1.27)) (justify left))) (property "Footprint" "Resistor_SMD:R_0603_1608Metric" (at 210.82 149.86 0) (hide yes) (effects (font (size 1.27 1.27)))) (property "Datasheet" "" (at 210.82 149.86 0) (hide yes) (effects (font (size 1.27 1.27)))) (property "Description" "" (at 210.82 149.86 0) (hide yes) (effects (font (size 1.27 1.27)))) (pin "1") (pin "2")) (wire (pts (xy 210.82 182.88) (xy 205.74 182.88)) (stroke (width 0) (type default))) (global_label "VTH" (shape passive) (at 205.74 182.88 180) (fields_autoplaced yes) (effects (font (size 1.27 1.27)) (justify right))) (wire (pts (xy 226.06 182.88) (xy 231.14 182.88)) (stroke (width 0) (type default))) (global_label "GND" (shape passive) (at 231.14 182.88 0) (fields_autoplaced yes) (effects (font (size 1.27 1.27)) (justify left))) (wire (pts (xy 226.06 185.42) (xy 231.14 185.42)) (stroke (width 0) (type default))) (global_label "+3V3" (shape passive) (at 231.14 185.42 0) (fields_autoplaced yes) (effects (font (size 1.27 1.27)) (justify left))) (symbol (lib_id "PianoTest:BAT54S") (at 218.44 184.15 0) (unit 1) (body_style 1) (exclude_from_sim no) (in_bom yes) (on_board yes) (in_pos_files yes) (dnp no) (property "Reference" "D501" (at 210.82 175.26 0) (effects (font (size 1.27 1.27)) (justify left))) (property "Value" "BAT54S" (at 210.82 177.80 0) (effects (font (size 1.27 1.27)) (justify left))) (property "Footprint" "Package_TO_SOT_SMD:SOT-23" (at 218.44 184.15 0) (hide yes) (effects (font (size 1.27 1.27)))) (property "Datasheet" "" (at 218.44 184.15 0) (hide yes) (effects (font (size 1.27 1.27)))) (property "Description" "" (at 218.44 184.15 0) (hide yes) (effects (font (size 1.27 1.27)))) (property "MPN" "BAT54S" (at 218.44 184.15 0) (hide yes) (effects (font (size 1.27 1.27)))) (pin "3") (pin "1") (pin "2")) (wire (pts (xy 210.82 215.90) (xy 210.82 213.36)) (stroke (width 0) (type default))) (global_label "VTH" (shape passive) (at 210.82 213.36 90) (fields_autoplaced yes) (effects (font (size 1.27 1.27)) (justify left))) (wire (pts (xy 210.82 223.52) (xy 210.82 226.06)) (stroke (width 0) (type default))) (global_label "GND" (shape passive) (at 210.82 226.06 270) (fields_autoplaced yes) (effects (font (size 1.27 1.27)) (justify right))) (symbol (lib_id "Device:C") (at 210.82 219.71 0) (unit 1) (body_style 1) (exclude_from_sim no) (in_bom yes) (on_board yes) (in_pos_files yes) (dnp no) (property "Reference" "C506" (at 213.36 218.44 0) (effects (font (size 1.27 1.27)) (justify left))) (property "Value" "100nF" (at 213.36 220.98 0) (effects (font (size 1.27 1.27)) (justify left))) (property "Footprint" "Capacitor_SMD:C_0603_1608Metric" (at 210.82 219.71 0) (hide yes) (effects (font (size 1.27 1.27)))) (property "Datasheet" "" (at 210.82 219.71 0) (hide yes) (effects (font (size 1.27 1.27)))) (property "Description" "" (at 210.82 219.71 0) (hide yes) (effects (font (size 1.27 1.27)))) (pin "1") (pin "2")) (wire (pts (xy 210.82 262.89) (xy 210.82 260.35)) (stroke (width 0) (type default))) (global_label "+3V3" (shape passive) (at 210.82 260.35 90) (fields_autoplaced yes) (effects (font (size 1.27 1.27)) (justify left))) (wire (pts (xy 210.82 270.51) (xy 210.82 273.05)) (stroke (width 0) (type default))) (global_label "PL_FAULT" (shape passive) (at 210.82 273.05 270) (fields_autoplaced yes) (effects (font (size 1.27 1.27)) (justify right))) (symbol (lib_id "Device:R") (at 210.82 266.70 0) (unit 1) (body_style 1) (exclude_from_sim no) (in_bom yes) (on_board yes) (in_pos_files yes) (dnp no) (property "Reference" "R504" (at 213.36 265.43 0) (effects (font (size 1.27 1.27)) (justify left))) (property "Value" "10k" (at 213.36 267.97 0) (effects (font (size 1.27 1.27)) (justify left))) (property "Footprint" "Resistor_SMD:R_0603_1608Metric" (at 210.82 266.70 0) (hide yes) (effects (font (size 1.27 1.27)))) (property "Datasheet" "" (at 210.82 266.70 0) (hide yes) (effects (font (size 1.27 1.27)))) (property "Description" "" (at 210.82 266.70 0) (hide yes) (effects (font (size 1.27 1.27)))) (pin "1") (pin "2")) (wire (pts (xy 210.82 300.99) (xy 210.82 306.07)) (stroke (width 0) (type default))) (label "DAC_OUTA" (at 210.82 306.07 270) (effects (font (size 1.27 1.27)) (justify right bottom))) (symbol (lib_id "Connector:TestPoint") (at 210.82 300.99 0) (unit 1) (body_style 1) (exclude_from_sim no) (in_bom yes) (on_board yes) (in_pos_files yes) (dnp no) (property "Reference" "TP501" (at 203.20 293.37 0) (effects (font (size 1.27 1.27)) (justify left))) (property "Value" "DAC_OUTA" (at 203.20 295.91 0) (effects (font (size 1.27 1.27)) (justify left))) (property "Footprint" "TestPoint:TestPoint_Pad_D1.0mm" (at 210.82 300.99 0) (hide yes) (effects (font (size 1.27 1.27)))) (property "Datasheet" "" (at 210.82 300.99 0) (hide yes) (effects (font (size 1.27 1.27)))) (property "Description" "" (at 210.82 300.99 0) (hide yes) (effects (font (size 1.27 1.27)))) (pin "1")) (wire (pts (xy 210.82 321.31) (xy 210.82 326.39)) (stroke (width 0) (type default))) (global_label "VTH" (shape passive) (at 210.82 326.39 270) (fields_autoplaced yes) (effects (font (size 1.27 1.27)) (justify right))) (symbol (lib_id "Connector:TestPoint") (at 210.82 321.31 0) (unit 1) (body_style 1) (exclude_from_sim no) (in_bom yes) (on_board yes) (in_pos_files yes) (dnp no) (property "Reference" "TP502" (at 203.20 313.69 0) (effects (font (size 1.27 1.27)) (justify left))) (property "Value" "VTH" (at 203.20 316.23 0) (effects (font (size 1.27 1.27)) (justify left))) (property "Footprint" "TestPoint:TestPoint_Pad_D1.0mm" (at 210.82 321.31 0) (hide yes) (effects (font (size 1.27 1.27)))) (property "Datasheet" "" (at 210.82 321.31 0) (hide yes) (effects (font (size 1.27 1.27)))) (property "Description" "" (at 210.82 321.31 0) (hide yes) (effects (font (size 1.27 1.27)))) (pin "1")) (wire (pts (xy 285.75 50.80) (xy 285.75 48.26)) (stroke (width 0) (type default))) (global_label "+5V" (shape passive) (at 285.75 48.26 90) (fields_autoplaced yes) (effects (font (size 1.27 1.27)) (justify left))) (wire (pts (xy 285.75 58.42) (xy 285.75 60.96)) (stroke (width 0) (type default))) (global_label "GND" (shape passive) (at 285.75 60.96 270) (fields_autoplaced yes) (effects (font (size 1.27 1.27)) (justify right))) (symbol (lib_id "Device:C") (at 285.75 54.61 0) (unit 1) (body_style 1) (exclude_from_sim no) (in_bom yes) (on_board yes) (in_pos_files yes) (dnp no) (property "Reference" "C507" (at 288.29 53.34 0) (effects (font (size 1.27 1.27)) (justify left))) (property "Value" "100nF" (at 288.29 55.88 0) (effects (font (size 1.27 1.27)) (justify left))) (property "Footprint" "Capacitor_SMD:C_0603_1608Metric" (at 285.75 54.61 0) (hide yes) (effects (font (size 1.27 1.27)))) (property "Datasheet" "" (at 285.75 54.61 0) (hide yes) (effects (font (size 1.27 1.27)))) (property "Description" "" (at 285.75 54.61 0) (hide yes) (effects (font (size 1.27 1.27)))) (pin "1") (pin "2")) (wire (pts (xy 285.75 97.79) (xy 285.75 95.25)) (stroke (width 0) (type default))) (global_label "+3V3" (shape passive) (at 285.75 95.25 90) (fields_autoplaced yes) (effects (font (size 1.27 1.27)) (justify left))) (wire (pts (xy 285.75 105.41) (xy 285.75 107.95)) (stroke (width 0) (type default))) (global_label "GND" (shape passive) (at 285.75 107.95 270) (fields_autoplaced yes) (effects (font (size 1.27 1.27)) (justify right))) (symbol (lib_id "Device:C") (at 285.75 101.60 0) (unit 1) (body_style 1) (exclude_from_sim no) (in_bom yes) (on_board yes) (in_pos_files yes) (dnp no) (property "Reference" "C508" (at 288.29 100.33 0) (effects (font (size 1.27 1.27)) (justify left))) (property "Value" "100nF" (at 288.29 102.87 0) (effects (font (size 1.27 1.27)) (justify left))) (property "Footprint" "Capacitor_SMD:C_0603_1608Metric" (at 285.75 101.60 0) (hide yes) (effects (font (size 1.27 1.27)))) (property "Datasheet" "" (at 285.75 101.60 0) (hide yes) (effects (font (size 1.27 1.27)))) (property "Description" "" (at 285.75 101.60 0) (hide yes) (effects (font (size 1.27 1.27)))) (pin "1") (pin "2")) (wire (pts (xy 285.75 146.05) (xy 285.75 143.51)) (stroke (width 0) (type default))) (label "DAC_REF" (at 285.75 143.51 90) (effects (font (size 1.27 1.27)) (justify left bottom))) (wire (pts (xy 285.75 153.67) (xy 285.75 156.21)) (stroke (width 0) (type default))) (global_label "GND" (shape passive) (at 285.75 156.21 270) (fields_autoplaced yes) (effects (font (size 1.27 1.27)) (justify right))) (symbol (lib_id "Device:C") (at 285.75 149.86 0) (unit 1) (body_style 1) (exclude_from_sim no) (in_bom yes) (on_board yes) (in_pos_files yes) (dnp no) (property "Reference" "C509" (at 288.29 148.59 0) (effects (font (size 1.27 1.27)) (justify left))) (property "Value" "100nF" (at 288.29 151.13 0) (effects (font (size 1.27 1.27)) (justify left))) (property "Footprint" "Capacitor_SMD:C_0603_1608Metric" (at 285.75 149.86 0) (hide yes) (effects (font (size 1.27 1.27)))) (property "Datasheet" "" (at 285.75 149.86 0) (hide yes) (effects (font (size 1.27 1.27)))) (property "Description" "" (at 285.75 149.86 0) (hide yes) (effects (font (size 1.27 1.27)))) (pin "1") (pin "2")) (wire (pts (xy 285.75 193.04) (xy 285.75 190.50)) (stroke (width 0) (type default))) (global_label "+3V3" (shape passive) (at 285.75 190.50 90) (fields_autoplaced yes) (effects (font (size 1.27 1.27)) (justify left))) (wire (pts (xy 285.75 200.66) (xy 285.75 203.20)) (stroke (width 0) (type default))) (global_label "GND" (shape passive) (at 285.75 203.20 270) (fields_autoplaced yes) (effects (font (size 1.27 1.27)) (justify right))) (symbol (lib_id "Device:C") (at 285.75 196.85 0) (unit 1) (body_style 1) (exclude_from_sim no) (in_bom yes) (on_board yes) (in_pos_files yes) (dnp no) (property "Reference" "C510" (at 288.29 195.58 0) (effects (font (size 1.27 1.27)) (justify left))) (property "Value" "100nF" (at 288.29 198.12 0) (effects (font (size 1.27 1.27)) (justify left))) (property "Footprint" "Capacitor_SMD:C_0603_1608Metric" (at 285.75 196.85 0) (hide yes) (effects (font (size 1.27 1.27)))) (property "Datasheet" "" (at 285.75 196.85 0) (hide yes) (effects (font (size 1.27 1.27)))) (property "Description" "" (at 285.75 196.85 0) (hide yes) (effects (font (size 1.27 1.27)))) (pin "1") (pin "2")) (embedded_fonts no))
